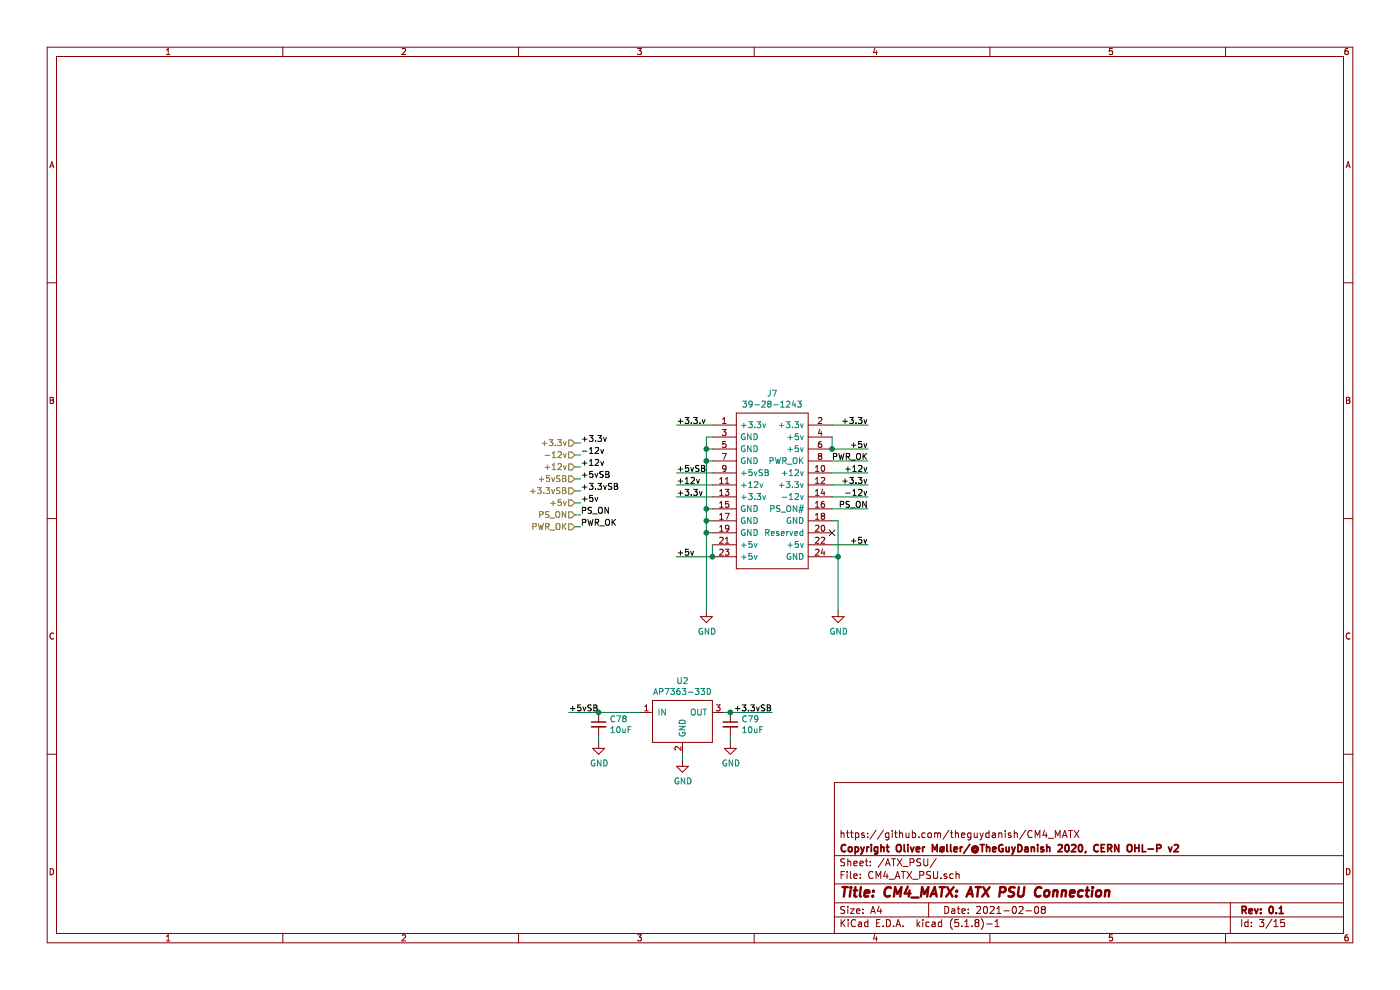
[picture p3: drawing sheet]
EESchema Schematic File Version 4
EELAYER 30 0
EELAYER END
$Descr A4 11693 8268
encoding utf-8
Sheet 3 15
Title "CM4_MATX: ATX PSU Connection"
Date "2021-02-08"
Rev "0.1"
Comp "Copyright Oliver Møller/@TheGuyDanish 2020, CERN OHL-P v2"
Comment1 "https://github.com/theguydanish/CM4_MATX"
Comment2 ""
Comment3 ""
Comment4 ""
$EndDescr
$Comp
L CM4_MATX:39-28-1243 J7
U 1 1
P 5950 3550
F 0 "J7" H 6450 3815 50  0000 C CNN
F 1 "39-28-1243" H 6450 3724 50  0000 C CNN
F 2 "CM4_MATX:SHDR24W125P550X420_2X12_5160X960X1310P" H 6000 4500 50  0001 L CNN
F 3 "https://www.mouser.co.uk/datasheet/2/276/0039281243_PCB_HEADERS-228405.pdf" H 6700 3550 50  0001 L CNN
F 4 "24 way vertical PCB header,Mini-Fit Jr Molex MINI-FIT JR. Series, Series Number 5566, 4.2mm Pitch 24 Way 2 Row Straight PCB Header, Solder Termination, 6A" H 6000 4300 50  0001 L CNN "Description"
F 5 "538-39-28-1243" H 6000 4100 50  0001 L CNN "Mouser Part Number"
F 6 "https://www.mouser.co.uk/ProductDetail/Molex/39-28-1243?qs=4XSMV6Twtb0I%2F4%252BTTSJFbg%3D%3D" H 6000 4000 50  0001 L CNN "Mouser Price/Stock"
F 7 "Molex" H 5950 3550 50  0001 C CNN "Mfr."
F 8 "39-28-1243" H 5950 3550 50  0001 C CNN "Mfr. No"
	1    5950 3550
	1    0    0    -1  
$EndComp
Wire Wire Line
	5950 3650 5900 3650
Wire Wire Line
	5900 3650 5900 3750
Wire Wire Line
	5950 4450 5900 4450
Wire Wire Line
	5900 4350 5950 4350
Connection ~ 5900 4350
Wire Wire Line
	5900 4350 5900 4450
Wire Wire Line
	5900 4250 5950 4250
Connection ~ 5900 4250
Wire Wire Line
	5900 4250 5900 4350
Wire Wire Line
	5950 3850 5900 3850
Connection ~ 5900 3850
Wire Wire Line
	5900 3850 5900 4250
Wire Wire Line
	5900 3750 5950 3750
Connection ~ 5900 3750
Wire Wire Line
	5900 3750 5900 3850
$Comp
L CM4_MATX:GND #PWR0109
U 1 1
P 5900 5100
F 0 "#PWR0109" H 5900 4850 50  0001 C CNN
F 1 "GND" H 5905 4927 50  0000 C CNN
F 2 "" H 5900 5100 50  0001 C CNN
F 3 "" H 5900 5100 50  0001 C CNN
	1    5900 5100
	1    0    0    -1  
$EndComp
Text HLabel 4800 3700 0    50   Input ~ 0
+3.3v
Text HLabel 4800 4200 0    50   Input ~ 0
+5v
Text HLabel 4800 3900 0    50   Input ~ 0
+12v
Text HLabel 4800 4000 0    50   Input ~ 0
+5vSB
Text HLabel 4800 3800 0    50   Input ~ 0
-12v
Text HLabel 4800 4300 0    50   Input ~ 0
PS_ON
Text HLabel 4800 4400 0    50   Input ~ 0
PWR_OK
NoConn ~ 6950 4450
Connection ~ 5900 4450
Wire Wire Line
	5900 4450 5900 5100
$Comp
L CM4_MATX:GND #PWR0110
U 1 1
P 7000 5100
F 0 "#PWR0110" H 7000 4850 50  0001 C CNN
F 1 "GND" H 7005 4927 50  0000 C CNN
F 2 "" H 7000 5100 50  0001 C CNN
F 3 "" H 7000 5100 50  0001 C CNN
	1    7000 5100
	1    0    0    -1  
$EndComp
Wire Wire Line
	7000 5100 7000 4650
Wire Wire Line
	7000 4350 6950 4350
Wire Wire Line
	6950 4650 7000 4650
Connection ~ 7000 4650
Wire Wire Line
	7000 4650 7000 4350
Text Label 7250 4550 2    50   ~ 0
+5v
Text Label 7250 3750 2    50   ~ 0
+5v
Wire Wire Line
	6950 3650 6950 3750
Wire Wire Line
	6950 4550 7250 4550
Text Label 5650 4650 0    50   ~ 0
+5v
Wire Wire Line
	5950 4550 5950 4650
Wire Wire Line
	5650 4650 5950 4650
Connection ~ 5950 4650
Wire Wire Line
	6950 3750 7250 3750
Connection ~ 6950 3750
Text Label 7250 4050 2    50   ~ 0
+3.3v
Wire Wire Line
	7250 4050 6950 4050
Wire Wire Line
	6950 4150 7250 4150
Text Label 7250 4150 2    50   ~ 0
-12v
Text Label 7250 3550 2    50   ~ 0
+3.3v
Wire Wire Line
	7250 3550 6950 3550
Wire Wire Line
	6950 3850 7250 3850
Text Label 7250 3850 2    50   ~ 0
PWR_OK
Text Label 7250 3950 2    50   ~ 0
+12v
Text Label 7250 4250 2    50   ~ 0
PS_ON
Wire Wire Line
	7250 4250 6950 4250
Wire Wire Line
	6950 3950 7250 3950
Text Label 5650 3550 0    50   ~ 0
+3.3.v
Text Label 5650 3950 0    50   ~ 0
+5vSB
Text Label 5650 4050 0    50   ~ 0
+12v
Text Label 5650 4150 0    50   ~ 0
+3.3v
Wire Wire Line
	5650 4150 5950 4150
Wire Wire Line
	5950 4050 5650 4050
Wire Wire Line
	5650 3950 5950 3950
Wire Wire Line
	5650 3550 5950 3550
Text Label 4850 4400 0    50   ~ 0
PWR_OK
Wire Wire Line
	4850 4400 4800 4400
Text Label 4850 4300 0    50   ~ 0
PS_ON
Text Label 4850 4200 0    50   ~ 0
+5v
Text Label 4850 4000 0    50   ~ 0
+5vSB
Text Label 4850 3900 0    50   ~ 0
+12v
Text Label 4850 3800 0    50   ~ 0
-12v
Text Label 4850 3700 0    50   ~ 0
+3.3v
Wire Wire Line
	4850 3700 4800 3700
Wire Wire Line
	4800 3800 4850 3800
Wire Wire Line
	4850 3900 4800 3900
Wire Wire Line
	4800 4000 4850 4000
Wire Wire Line
	4850 4200 4800 4200
Wire Wire Line
	4800 4300 4850 4300
Text Label 4750 5950 0    50   ~ 0
+5vSB
$Comp
L CM4_MATX:AP7363-33D U2
U 1 1
P 5700 5950
F 0 "U2" H 5700 6215 50  0000 C CNN
F 1 "AP7363-33D" H 5700 6124 50  0000 C CNN
F 2 "CM4_MATX:TO-252-3_TabPin2" H 5700 5950 50  0001 C CNN
F 3 "https://www.mouser.co.uk/datasheet/2/115/AP7363-247326.pdf" H 5700 5950 50  0001 C CNN
F 4 "Diodes Inc." H 5700 5950 50  0001 C CNN "Mfr."
F 5 "AP7363-33D-13" H 5700 5950 50  0001 C CNN "Mfr. No"
F 6 "621-AP7363-33D-13" H 5700 5950 50  0001 C CNN "Mouser Part Number"
F 7 "https://www.mouser.co.uk/ProductDetail/Diodes-Incorporated/AP7363-33D-13/?qs=%2Fha2pyFadugx5jr4Zj5yqo2rf4G2BFwG0SXqAhZYbUZbnjJLR6QP1A%3D%3D" H 5700 5950 50  0001 C CNN "Mouser Price/Stock"
F 8 "LDO Voltage Regulators 1.5A Fast Transient Ultra-LDO Linear Reg" H 5700 5950 50  0001 C CNN "Description"
	1    5700 5950
	1    0    0    -1  
$EndComp
Text Label 6450 5950 2    50   ~ 0
+3.3vSB
Wire Wire Line
	4750 5950 5000 5950
Wire Wire Line
	6100 5950 6450 5950
$Comp
L CM4_MATX:GND #PWR0209
U 1 1
P 5700 6350
F 0 "#PWR0209" H 5700 6100 50  0001 C CNN
F 1 "GND" H 5705 6177 50  0000 C CNN
F 2 "" H 5700 6350 50  0001 C CNN
F 3 "" H 5700 6350 50  0001 C CNN
	1    5700 6350
	1    0    0    -1  
$EndComp
Wire Wire Line
	5700 6350 5700 6300
Text Label 4850 4100 0    50   ~ 0
+3.3vSB
Text HLabel 4800 4100 0    50   Input ~ 0
+3.3vSB
Wire Wire Line
	4800 4100 4850 4100
$Comp
L CM4_MATX:C_Small C78
U 1 1
P 5000 6050
F 0 "C78" H 5092 6096 50  0000 L CNN
F 1 "10uF" H 5092 6005 50  0000 L CNN
F 2 "CM4_MATX:C_0603_1608Metric_Pad1.08x0.95mm_HandSolder" H 5000 6050 50  0001 C CNN
F 3 "https://www.mouser.co.uk/datasheet/2/585/MLCC-1837944.pdf" H 5000 6050 50  0001 C CNN
F 4 "187-CL10A106MQ8NNNC" H 5000 6050 50  0001 C CNN "Mouser Part Number"
F 5 "https://www.mouser.co.uk/ProductDetail/Samsung-Electro-Mechanics/CL10A106MQ8NNNC/?qs=349EhDEZ59qlB6a%2FjjeGAg%3D%3D" H 5000 6050 50  0001 C CNN "Mouser Price/Stock"
F 6 "Samsung" H 5000 6050 50  0001 C CNN "Mfr."
F 7 "CL10A106MQ8NNNC" H 5000 6050 50  0001 C CNN "Mfr. No"
F 8 "6.3V 10uF X5R 0603 20% Tol" H 5000 6050 50  0001 C CNN "Description"
	1    5000 6050
	1    0    0    -1  
$EndComp
Connection ~ 5000 5950
Wire Wire Line
	5000 5950 5350 5950
$Comp
L CM4_MATX:GND #PWR01
U 1 1
P 5000 6200
F 0 "#PWR01" H 5000 5950 50  0001 C CNN
F 1 "GND" H 5005 6027 50  0000 C CNN
F 2 "" H 5000 6200 50  0001 C CNN
F 3 "" H 5000 6200 50  0001 C CNN
	1    5000 6200
	1    0    0    -1  
$EndComp
Wire Wire Line
	5000 6200 5000 6150
$Comp
L CM4_MATX:C_Small C79
U 1 1
P 6100 6050
F 0 "C79" H 6192 6096 50  0000 L CNN
F 1 "10uF" H 6192 6005 50  0000 L CNN
F 2 "CM4_MATX:C_0603_1608Metric_Pad1.08x0.95mm_HandSolder" H 6100 6050 50  0001 C CNN
F 3 "https://www.mouser.co.uk/datasheet/2/585/MLCC-1837944.pdf" H 6100 6050 50  0001 C CNN
F 4 "187-CL10A106MQ8NNNC" H 6100 6050 50  0001 C CNN "Mouser Part Number"
F 5 "https://www.mouser.co.uk/ProductDetail/Samsung-Electro-Mechanics/CL10A106MQ8NNNC/?qs=349EhDEZ59qlB6a%2FjjeGAg%3D%3D" H 6100 6050 50  0001 C CNN "Mouser Price/Stock"
F 6 "Samsung" H 6100 6050 50  0001 C CNN "Mfr."
F 7 "CL10A106MQ8NNNC" H 6100 6050 50  0001 C CNN "Mfr. No"
F 8 "6.3V 10uF X5R 0603 20% Tol" H 6100 6050 50  0001 C CNN "Description"
	1    6100 6050
	1    0    0    -1  
$EndComp
Wire Wire Line
	6100 5950 6050 5950
Connection ~ 6100 5950
$Comp
L CM4_MATX:GND #PWR02
U 1 1
P 6100 6200
F 0 "#PWR02" H 6100 5950 50  0001 C CNN
F 1 "GND" H 6105 6027 50  0000 C CNN
F 2 "" H 6100 6200 50  0001 C CNN
F 3 "" H 6100 6200 50  0001 C CNN
	1    6100 6200
	1    0    0    -1  
$EndComp
Wire Wire Line
	6100 6200 6100 6150
$EndSCHEMATC
